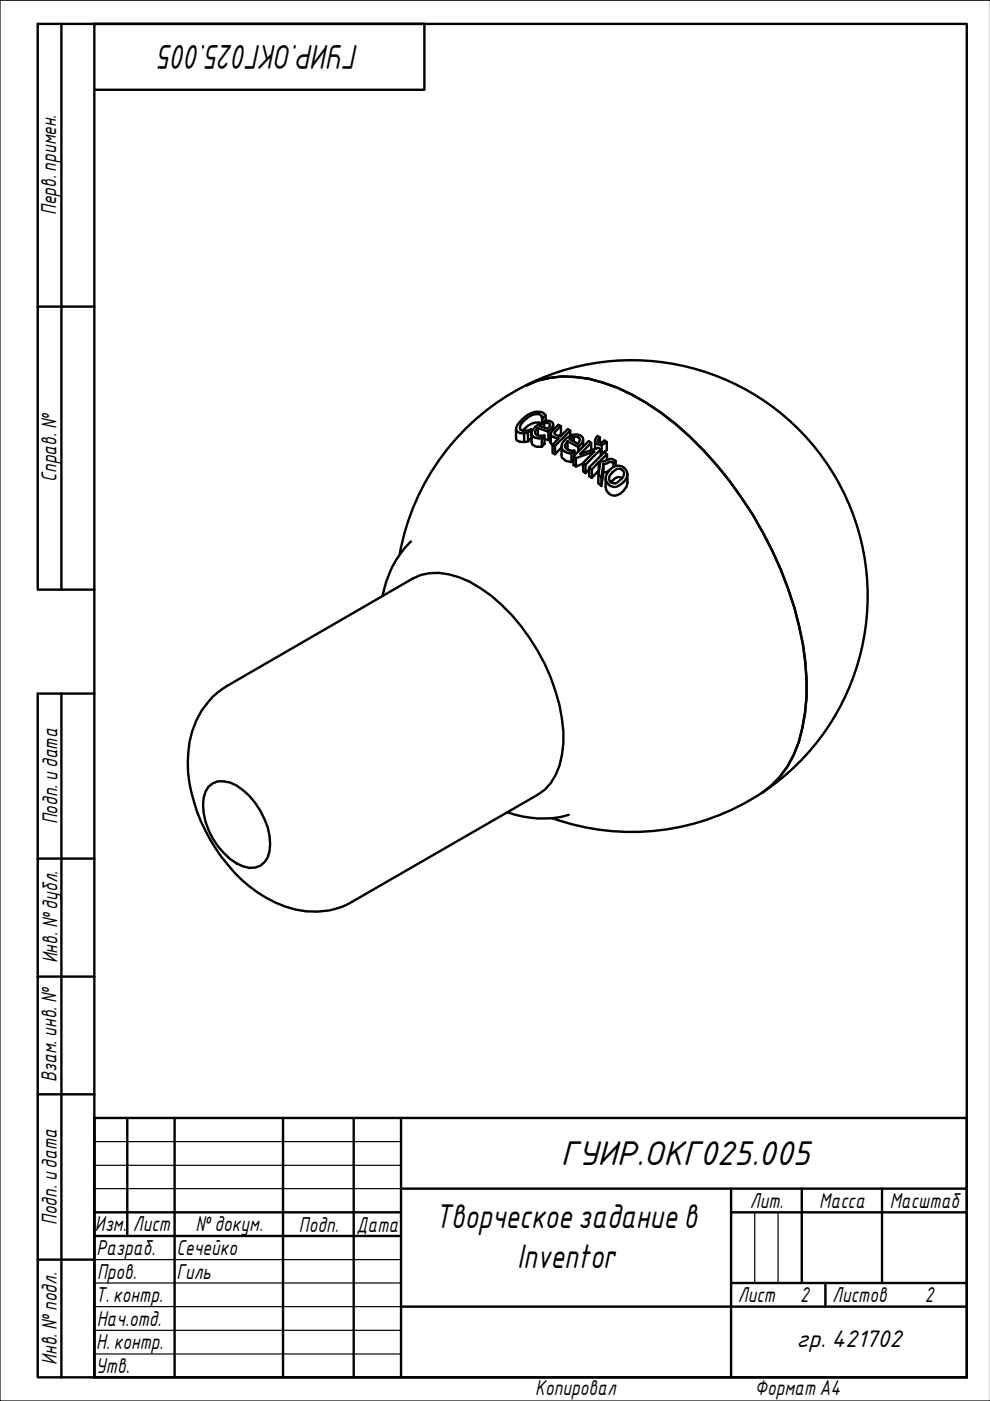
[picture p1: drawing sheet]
<svg xmlns="http://www.w3.org/2000/svg" width="210mm" height="297mm" viewBox="0 0 210 297" stroke-linecap="round" stroke-linejoin="round" font-family="sans-serif">
<g fill="none" stroke="#000" stroke-width=".51">
<path d="M109.4 91l.1 2.2a2.38 2.38 0 0 0 2.1 .4h.4M110.6 89.1a4.4 4.4 0 0 1 4.5-1.6l.6 .6-.7 .6-.2-.5-.3-.3a1.46 1.46 0 0 0-1.7 .1 4.8 4.8 0 0 0-2.6 2.6l.1 .4a2.7 2.7 0 0 0 2.3 0l-.6 .7a2.44 2.44 0 0 1-2.5-.4 1.7 1.7 0 0 1 .5-1.7zM111.1 91.9v1.8M111.6 81.7a20.2 20.2 0 0 1 13.3-1.4 44.2 44.2 0 0 1 18.4 9.6 81.9 81.9 0 0 1 26.9 46.7 43.8 43.8 0 0 1-.8 20.7 20.3 20.3 0 0 1-7.9 10.8M112.6 91v1.9l-.6 .7v-1.9M112.7 91.9l.1 2.1a1.95 1.95 0 0 0 2.1 .7M114 90.7a1.11 1.11 0 0 0-.5 1.2 2.01 2.01 0 0 0 1.9 .4M114.4 90.3l1-.5a.73 .73 0 0 1 1.2 .4l-.5 .7zM114.6 89.7a3.4 3.4 0 0 0-3.7 1.6M114.9 88.7v.8M115 88.7v.8M115.4 89.8v.8"/>
<path d="M115.4 92.3v1.8l-.5 .6v-1.8zM115.4 93l.9 .3M115.7 88.1v1.2M116.3 91.6l-2.3-.9v1.6M116.7 92.8l-.4 .5v-1.7l.3-.4a1.37 1.37 0 0 0 .5-1.7 2.36 2.36 0 0 0-2.9 .4 2.82 2.82 0 0 0-1.5 2.3 2.02 2.02 0 0 0 2.2 .7M116.7 92.1l.1 1.7M116.8 92.1a1.88 1.88 0 0 0 1.6 .8l-1.2 1.4M116.8 93.8l.4 .5M116.8 92.1v-.4l.4-.5 1.2-1.1 .5 .2v1.8l-.4 .3M116.8 92.1v1.7M117.3 90v1.1M117.6 91.8v.1"/>
<path d="M117.7 94.5v1.8l1.4-1.4M117.7 94.5l-.5-.2v1.8l.5 .2M118.9 90.3l-1 1.1-.3 .4M119.1 94.7v1.7a1.71 1.71 0 0 0 1.4 1.4l.7 .2M119.8 93.1l.5-.3a2.28 2.28 0 0 1 3.3 0 1.89 1.89 0 0 1-1 2l-2.3-1.3-.3 .5a1.02 1.02 0 0 0 0 1.1 1.02 1.02 0 0 0 1.1 .5h.7l-.6 .6a1.97 1.97 0 0 1-2.1-1.6v-.4zM120.3 93.5v1.8M120.3 95.2l.5 .3M120.8 93.1l.2-.2a1.24 1.24 0 0 1 1.9 .2l-.4 1zM120.9 91.3l-3.2 3.2M120.9 91.3l-.5-.3-1.6 1.5-.9-.2-.3-.2v-.3M120.9 91.3v1.1M121.2 96.2v1.8l.4-.5"/>
<path d="M121.7 92.6v1M121.8 95.6v1M121.8 96.1l.3 .2M122.1 97.1v1.8l-.5-.3v-1.8l.5 .3 3.9-1.4-2.4 2.5 .5 .3M122.6 94.8v.9M123.6 98.2v1.7l.5 .4v-1.8M123.6 98.3l-1.5 .6M123.6 93.2v1.5M124.9 99.1l.6 .5 1.4-1.6 .4 .2-.4 2.4 .6 .6M124.9 99.1v1.9l.6 .3v-1.7M124.9 99.5l-.8 .8M125.3 93.9v1.5"/>
<path d="M126.2 93.4v1.7M126.9 98v1.7l-1.4 1.6M126.9 99.7l.1 .1M127.2 92.8l-.5 .6 .2 .3 .7 .1 .5-.4 .6 .3v1.7l-1.1 .6M127.2 92.8l-.5-.4a.97 .97 0 0 0-.1 1.7l1 .2M127.2 92.8v1M127.4 95.3l-3.3 3.2M127.4 95.3l-.5-.4-3.9 1.4 2.3-2.4-.5-.4-3.2 3.3M127.4 96h.2M127.4 95.3v1.3M127.6 94.3v1.7M128 98.3h.6a.94 .94 0 0 1 1.4-.1l.6-.4a1.33 1.33 0 0 0-1.8-.3 1.16 1.16 0 0 1-1.5 .1l1.4-1.3-.6-.4-3.2 3.2"/>
<path d="M128 98.3l-.5 2.9M128 98.3v1.8M128.7 93.7l-1.1 .6M128.7 96.3v1.2M129.2 99.8l-.8 .3h-.4M129.3 99.6a1.98 1.98 0 0 1 2.5-.7 1.98 1.98 0 0 1 1 2.4 3.5 3.5 0 0 1-2.8 1.9 1.87 1.87 0 0 1-1.1-3.1zM130 98.2v.8M130.6 97.8v1M84.7 117.5a50 50 0 0 1 60.9-39.8 50 50 0 0 1 36.3 63 50 50 0 0 1-64.8 32.7M87.1 114.8a21.3 21.3 0 0 0-6 11.6M126.9 100.6v1.9l.6 .5v-1.8M128 100.1l-.5 2.9"/>
<path d="M129.9 100.1a1.45 1.45 0 0 1 2.1-.4 1.32 1.32 0 0 1-.4 2l-.8 .6a1.11 1.11 0 0 1-1.4-.1 1.11 1.11 0 0 1-.1-1.4zM131.9 101.4a1.63 1.63 0 0 0-2.4 .9M133 100.5a3.6 3.6 0 0 1-2.5 4.6 1.86 1.86 0 0 1-2.1-1.9v-1.7M45.1 147.8l3.1-2.4 39.3-22.7a11.4 11.4 0 0 1 9.9-.3 30.7 30.7 0 0 1 13 10.3 41.6 41.6 0 0 1 9 22.4 18.2 18.2 0 0 1-2.6 10.9l-1.3 1.4-1.5 1.1-39.3 22.7a16.3 16.3 0 0 1-14.2 1 29.6 29.6 0 0 1-14.8-12.3 34.1 34.1 0 0 1-5.9-18.3 19.3 19.3 0 0 1 5.3-13.8zM44.2 166.8a4 4 0 0 1 4.6-.9 14.6 14.6 0 0 1 8 9.5 10.1 10.1 0 0 1 0 6.4 3.8 3.8 0 0 1-5.2 1.9 14.7 14.7 0 0 1-8.4-14.6l.4-1.2zM107.6 172.2a20.7 20.7 0 0 0 13 .6"/>
</g>
<circle cx="126.2" cy="95.1" r=".25" fill="#000"/>
<path d="M210 0h-210v297h210" fill="none" stroke="#000" stroke-width=".25"/>
<path d="M20 5.1h185v286.9h-185z" fill="none" stroke="#000" stroke-width=".51"/>
<g fill="none" stroke="#000" stroke-width=".51">
<path d="M20 237h185v55h-185zM27 237v25.1M37 237v55M60 237v55M75 237v55M85 237v55M20 257h65M85 252h120M155 257h50M155 252v40M170 252v20M187 252v20"/>
<path d="M20 262.1h65M85 277h120M155 272h50M175 272v5"/>
</g>
<path d="M20 242h65M20 247.1h65M20 252h65M160 257v15M165 257v15M20 267.1h65M20 272h65M20 277h65M20 282.1h65M20 287.1h65" fill="none" stroke="#000" stroke-width=".25"/>
<path d="M13 5.1v119.9M20 19h70v-13.9h-82v119.9h12M8 65h12M13 147.1v144.9M20 147.1h-12v144.9h12M8 182h12M8 207.1h12M8 232h12M8 267.1h12" fill="none" stroke="#000" stroke-width=".51"/>
<g font-size="7">
<text x="76.1" y="9.5" transform="rotate(180 76.1 9.5)">ГУИР.ОКГ025.005</text>
<text x="118.9" y="247">ГУИР.ОКГ025.005</text>
<text x="92.3" y="260.3">Творческое задание в</text>
<text x="109.7" y="268.8">Inventor</text>
</g>
<text font-size="4.9" x="168.9" y="285.7">гр. 421702</text>
<g font-size="4.4">
<text x="11.9" y="45.6" transform="rotate(-90 11.9 45.6)">Перв. примен.</text>
<text x="12" y="102.2" transform="rotate(-90 12 102.2)">Справ. №</text>
<text x="12.2" y="174.8" transform="rotate(-90 12.2 174.8)">Подп. идата</text>
<text x="12.2" y="204.3" transform="rotate(-90 12.2 204.3)">Инв. №дубл.</text>
<text x="12" y="229.5" transform="rotate(-90 12 229.5)">Взам. инв. №</text>
<text x="159" y="256.1">Лит.</text>
<text x="173.7" y="256.1">Масса</text>
<text x="188.7" y="256.1">Масштаб</text>
<text x="12.1" y="259.8" transform="rotate(-90 12.1 259.8)">Подп. идата</text>
<text x="20.1" y="261.1">Изм.</text>
<text x="28.2" y="261.1">Лист</text>
<text x="41.5" y="261">№докум.</text>
<text x="63.4" y="261.2">Подп.</text>
<text x="75.6" y="261.2">Дата</text>
<text x="20.4" y="266.1">Разраб.</text>
<text x="37.4" y="266.1">Сечейко</text>
<text x="20.6" y="271.1">Пров.</text>
<text x="37.4" y="271.1">Гиль</text>
<text x="20.3" y="276.1">Т. контр.</text>
<text x="20.5" y="281.1">Нач.отд.</text>
<text x="156.5" y="276.1">Лист</text>
<text x="169.7" y="276.1">2</text>
<text x="176.5" y="276.1">Листов</text>
<text x="196.1" y="276">2</text>
<text x="20.4" y="286.1">Н. контр.</text>
<text x="12.1" y="289.4" transform="rotate(-90 12.1 289.4)">Инв. №подл.</text>
<text x="20.3" y="291.1">Утв.</text>
<text x="113.5" y="295.8">Копировал</text>
<text x="160" y="295.7">Формат A4</text>
</g>
</svg>
